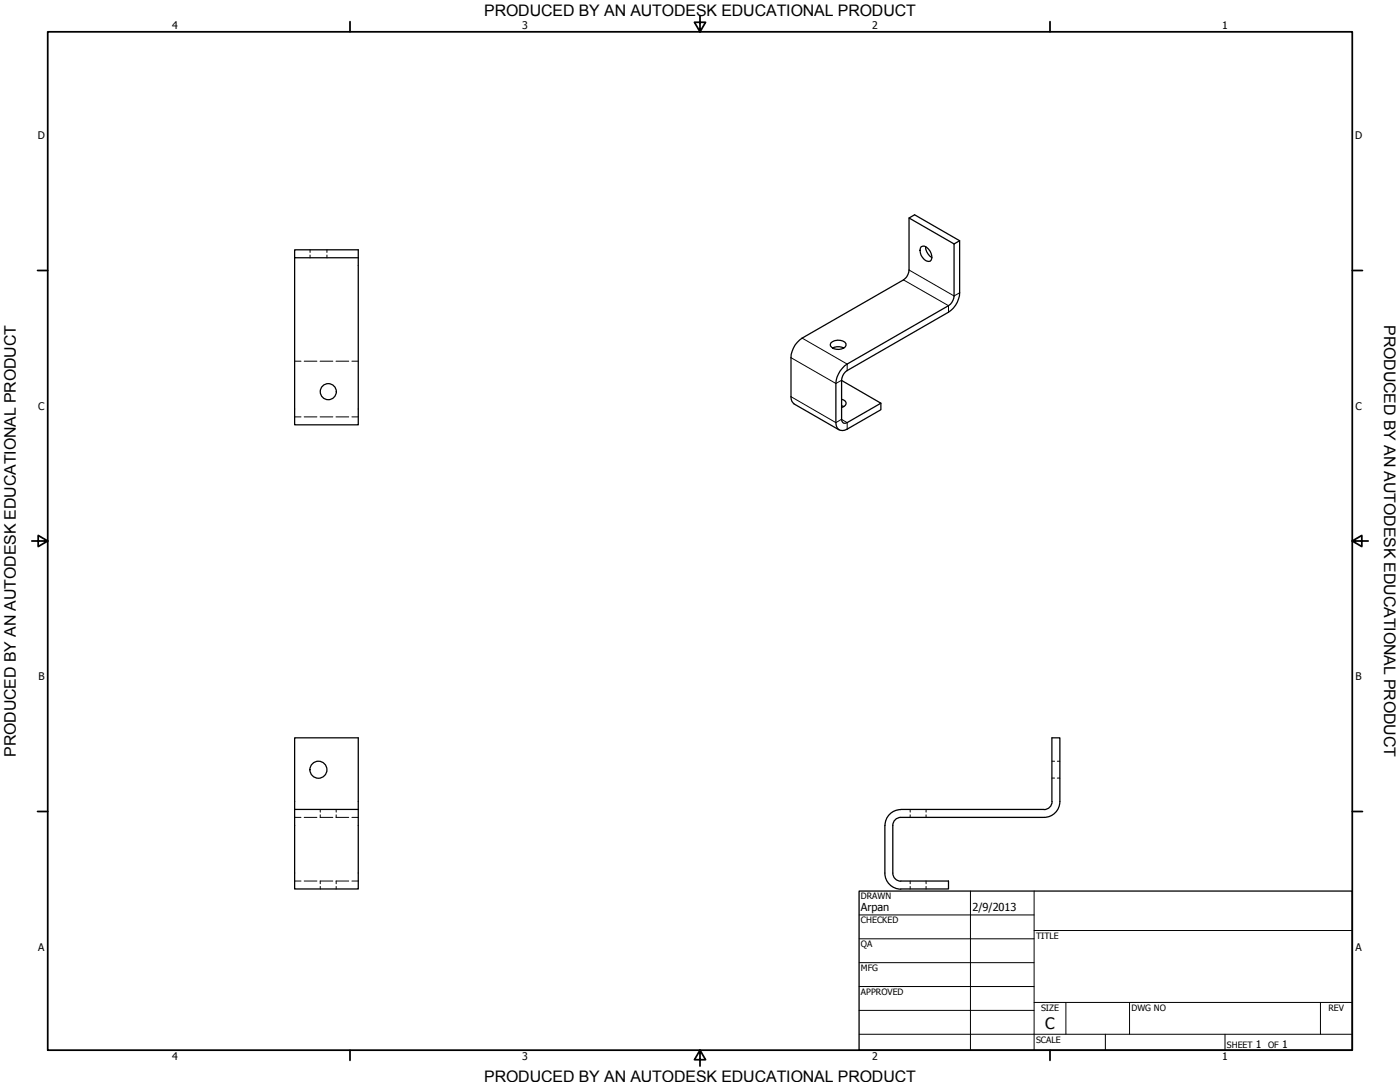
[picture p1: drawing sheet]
<svg xmlns="http://www.w3.org/2000/svg" width="559mm" height="432mm" viewBox="0 0 559 432" stroke-linecap="round" stroke-linejoin="round" font-family="sans-serif">
<!-- layer: Visible (ANSI) -->
<g fill="none" stroke="#000" stroke-width=".51">
<path d="M362.8 87l18 10.3M367.7 98.5a3.2 3.2 0 0 1 4 2.7 2.57 2.57 0 0 1-.5 3.1 4.1 4.1 0 0 1-3.5-5.8zM369.4 98.4a5.2 5.2 0 0 0 2.6 4.4M380.8 97.3l2.2-1.2v20.7a9.7 9.7 0 0 1-4.4 7.8l-40.5 23.3M380.8 97.3v20.8M383 96.1l-17.9-10.4-2.3 1.3v20.8M117.6 102.9v66.6h25.4v-69.8h-25.4v3.2h25.4M360.6 111.7l-40.4 23.2M332.3 138.9a5.1 5.1 0 0 1 4.5 0 4.2 4.2 0 0 1-5.3-.9 1.75 1.75 0 0 1 1.7-2 4.2 4.2 0 0 1 4.4 1.1l-.2 1.3-.6 .5M378.6 122l-40.5 23.3M315.7 142.7v15.6M333.6 153v15.7a2.77 2.77 0 0 0 1.4 2.8 2.77 2.77 0 0 0 3.1-.2l13.5-7.8v-2.6"/>
<path d="M335.9 159.3a1.62 1.62 0 0 1 1.5 2.5l-1.5 .8M335.9 151.8l15.7 9.1-13.5 7.8M335.9 151.8v15.5M335.9 161.9l.9 .3M419.9 319.8v-25.4h3.1v25.4M419.9 319.9a3.2 3.2 0 0 1-3.2 3.2M423 319.9a6.3 6.3 0 0 1-6.3 6.3h-57.1a3.2 3.2 0 0 0-3.2 3.2v19.1a3.2 3.2 0 0 0 3.2 3.2l19-.1v3.2h-19.1M117.6 323h25.4v31.8h-25.4zM117.6 323v-28.6h25.4v28.6M353.2 329.4v19.1a6.4 6.4 0 0 0 6.4 6.3M359.5 323h57.2M359.6 323.1a6.3 6.3 0 0 0-6.3 6.3"/>
<circle cx="131" cy="156.3" r="3.2"/>
<circle cx="127.1" cy="307.2" r="3.4"/>
</g>
<!-- layer: Hidden (ANSI) -->
<g fill="none" stroke="#000" stroke-width=".4">
<path d="M123.8 99.7v1.1M130.5 99.7v1.1M123.8 101.8v1.1M130.5 101.8v1.1M117.6 144.1h2.5M121.4 144.1h5.1M127.8 144.1h5M134.1 144.1h5.1M140.5 144.1h2.5M117.6 166.4h2.5M121.4 166.4h5.1M127.8 166.4h5"/>
<path d="M134.1 166.4h5.1M140.5 166.4h2.5M419.9 310.5h1M419.9 303.8h1M422 310.5h1M422 303.8h1M117.6 326.2h2.5M121.4 326.2h5.1M127.8 326.2h5M127.8 323v1.1M127.8 325.2v1M134.1 326.2h5.1"/>
<path d="M134.2 323v1.1M134.2 325.2v1M140.5 326.2h2.5M363.3 323v1.1M363.3 325.2v1M369.6 323v1.1M369.6 325.2v1M117.6 351.6h2.5M121.4 351.6h5.1M127.8 351.6h5M127.8 351.6v1.1M127.8 353.8v1"/>
<path d="M134.1 351.6h5.1M134.2 351.6v1.1M134.2 353.8v1M140.5 351.6h2.5M363.3 351.6v1.1M363.3 353.8v1M369.6 351.6v1.1M369.6 353.8v1"/>
</g>
<!-- layer: Visible Narrow (ANSI) -->
<path d="M360.6 111.7l18 10.3v2.6M362.8 107.8l18 10.3 2.2-1.3M320.2 134.9l17.9 10.4v2.6M315.7 158.3l17.9 10.4 2.3-1.3 2.2 1.3v2.6M315.7 142.7l17.9 10.3 2.3-1.2" fill="none" stroke="#000" stroke-width=".4"/>
<path d="M362.8 107.8a5.3 5.3 0 0 1-2.2 3.9M380.8 118.1a5 5 0 0 1-2.2 3.9M320.2 134.9a9.7 9.7 0 0 0-4.5 7.8M315.7 158.3a3.2 3.2 0 0 0 1.3 2.9l18 10.4M338.1 145.3a9.9 9.9 0 0 0-4.5 7.7M338.1 147.9a4.8 4.8 0 0 0-2.2 3.9M335.9 167.3a1.39 1.39 0 0 0 .7 1.4 1.39 1.39 0 0 0 1.5 0" fill="none" stroke="#000" stroke-width=".51"/>
<!-- layer: Border (ANSI) -->
<g fill="none" stroke="#000" stroke-width=".7">
<path d="M19 12.7h520.8v406.4h-520.8zM139.7 8.6v4.1M279.4 6.3v6.4l-2.2-3.8h4.4l-2.2 3.8M419.1 8.6v4.1M15 107.9h4M539.8 107.9h4M12.7 215.9h6.3l-3.8-2.2v4.4l3.8-2.2M539.8 215.9l3.8 2.2v-4.4l-3.8 2.2h6.3M15 323.8h4M539.8 323.8h4M139.7 419.1v4.1M279.4 419.1l2.2 3.8h-4.4l2.2-3.8v6.3"/>
<path d="M419.1 419.1v4.1"/>
</g>
<!-- layer: Title (ANSI) -->
<g fill="none" stroke="#000" stroke-width=".4">
<path d="M387.3 355.6v63.5M412.7 355.6v63.5M342.9 365.1h69.8M342.9 374.6h69.8M412.7 371.3h127.1M342.9 384.2h69.8M342.9 393.7h69.8M342.9 412.7h196.9M342.9 403.2h69.8M412.7 400h127.1M425.4 400v12.7M441.2 412.7v6.4"/>
<path d="M450.8 400v12.7M488.9 412.7v6.4M527 400v12.7"/>
</g>
<path d="M342.9 355.6h196.9v63.5h-196.9z" fill="none" stroke="#000" stroke-width=".51"/>
<g font-size="6.4">
<text x="552.4" y="129.8" transform="rotate(90 552.4 129.8)">PRODUCED BY AN AUTODESK EDUCATIONAL PRODUCT</text>
<text x="6.3" y="302" transform="rotate(-90 6.3 302)">PRODUCED BY AN AUTODESK EDUCATIONAL PRODUCT</text>
</g>
<g font-size="6.3">
<text x="193.3" y="6.3">PRODUCED BY AN AUTODESK EDUCATIONAL PRODUCT</text>
<text x="417.2" y="410.6">C</text>
<text x="193.3" y="431.8">PRODUCED BY AN AUTODESK EDUCATIONAL PRODUCT</text>
</g>
<g font-size="4.4">
<text x="343.7" y="363.5">Arpan</text>
<text x="388.1" y="363.7">2/9/2013</text>
</g>
<g font-size="4.2">
<text x="68.7" y="11.7">4</text>
<text x="208.4" y="11.7">3</text>
<text x="348.1" y="11.7">2</text>
<text x="487.8" y="11.7">1</text>
<text x="15.1" y="55.5">D</text>
<text x="540.9" y="55.5">D</text>
<text x="15.2" y="163.4">C</text>
<text x="541" y="163.4">C</text>
<text x="15.3" y="271.4">B</text>
<text x="541.1" y="271.4">B</text>
<text x="15.2" y="379.3">A</text>
<text x="541" y="379.3">A</text>
<text x="501.3" y="418.3">1</text>
<text x="511.8" y="418.3">1</text>
<text x="68.7" y="423.2">4</text>
<text x="208.4" y="423.2">3</text>
<text x="348.1" y="423.2">2</text>
<text x="487.8" y="423.2">1</text>
</g>
<g font-size="3.5">
<text x="343.7" y="358.9">DRAWN</text>
<text x="343.7" y="368.5">CHECKED</text>
<text x="413.5" y="374.6">TITLE</text>
<text x="343.7" y="378">QA</text>
<text x="343.7" y="387.5">MFG</text>
<text x="343.7" y="397.1">APPROVED</text>
<text x="415.5" y="403.4">SIZE</text>
<text x="451.6" y="403.4">DWG NO</text>
<text x="530.3" y="403.4">REV</text>
<text x="413.5" y="416.1">SCALE</text>
<text x="489.7" y="418.3">SHEET</text>
<text x="506.2" y="418.3">OF</text>
</g>
</svg>
